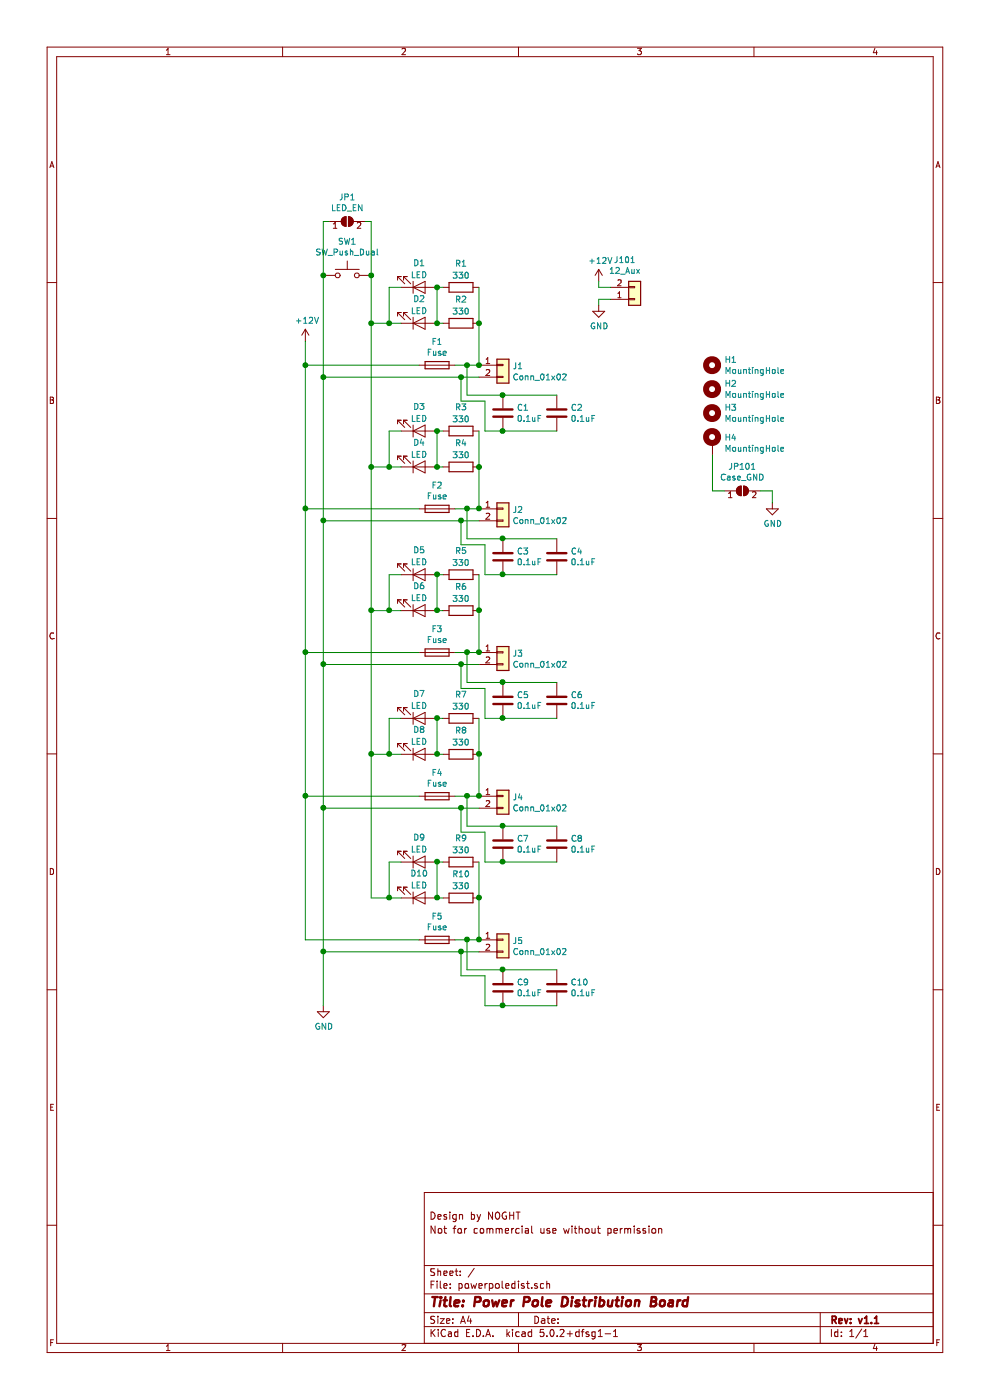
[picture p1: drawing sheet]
EESchema Schematic File Version 4
LIBS:powerpoledist-cache
EELAYER 26 0
EELAYER END
$Descr A4 11693 8268
encoding utf-8
Sheet 1 1
Title ""
Date ""
Rev ""
Comp ""
Comment1 ""
Comment2 ""
Comment3 ""
Comment4 ""
$EndDescr
$Comp
L Device:Fuse F1
U 1 1
P 4550 2200
F 0 "F1" V 4353 2200 50  0000 C CNN
F 1 "Fuse" V 4444 2200 50  0000 C CNN
F 2 "Fuse:Fuseholder_Blade_Mini_Keystone_3557_Slots" V 4480 2200 50  0001 C CNN
F 3 "~" H 4550 2200 50  0001 C CNN
F 4 "3557" H 0   0   50  0001 C CNN "MPN"
	1    4550 2200
	0    1    1    0   
$EndComp
$Comp
L Connector_Generic:Conn_01x02 J1
U 1 1
P 5100 2200
F 0 "J1" H 5180 2192 50  0000 L CNN
F 1 "Conn_01x02" H 5180 2101 50  0000 L CNN
F 2 "Connector_Anderson:PowerPole_PP45_1336G1_1x2_Horizontal" H 5100 2200 50  0001 C CNN
F 3 "~" H 5100 2200 50  0001 C CNN
F 4 "1336G1" H 0   0   50  0001 C CNN "MPN"
F 5 "Anderson" H 0   0   50  0001 C CNN "Manufacturer"
	1    5100 2200
	1    0    0    -1  
$EndComp
$Comp
L power:+12V #PWR01
U 1 1
P 3450 2000
F 0 "#PWR01" H 3450 1850 50  0001 C CNN
F 1 "+12V" H 3465 2173 50  0000 C CNN
F 2 "" H 3450 2000 50  0001 C CNN
F 3 "" H 3450 2000 50  0001 C CNN
	1    3450 2000
	1    0    0    -1  
$EndComp
$Comp
L Device:LED D2
U 1 1
P 4400 1850
F 0 "D2" H 4400 1650 50  0000 C CNN
F 1 "LED" H 4400 1750 50  0000 C CNN
F 2 "LED_THT:LED_D3.0mm" H 4400 1850 50  0001 C CNN
F 3 "~" H 4400 1850 50  0001 C CNN
F 4 "INL-3AR30" H 0   0   50  0001 C CNN "MPN"
F 5 "Inolux" H 0   0   50  0001 C CNN "Manufacturer"
	1    4400 1850
	1    0    0    1   
$EndComp
$Comp
L Device:R R2
U 1 1
P 4750 1850
F 0 "R2" V 4550 1850 50  0000 C CNN
F 1 "330" V 4650 1850 50  0000 C CNN
F 2 "Resistor_THT:R_Axial_DIN0204_L3.6mm_D1.6mm_P5.08mm_Horizontal" V 4680 1850 50  0001 C CNN
F 3 "~" H 4750 1850 50  0001 C CNN
F 4 "‎CFM14JT330R‎" H 0   0   50  0001 C CNN "MPN"
	1    4750 1850
	0    1    1    0   
$EndComp
$Comp
L Switch:SW_Push SW1
U 1 1
P 3800 1450
F 0 "SW1" H 3800 1735 50  0000 C CNN
F 1 "SW_Push_Dual" H 3800 1644 50  0000 C CNN
F 2 "Button_Switch_THT:SW_PUSH_6mm_H4.3mm" H 3800 1650 50  0001 C CNN
F 3 "" H 3800 1650 50  0001 C CNN
F 4 "APEM" H 3800 1450 50  0001 C CNN "Manufacturer"
F 5 "MJTP1230" H 3800 1450 50  0001 C CNN "MPN"
	1    3800 1450
	1    0    0    -1  
$EndComp
Wire Wire Line
	3450 2000 3450 2200
Wire Wire Line
	4250 1850 4150 1850
Wire Wire Line
	4000 1850 4000 1450
Wire Wire Line
	3600 1450 3600 2300
Wire Wire Line
	3450 2200 4400 2200
Wire Wire Line
	4900 2200 4800 2200
Wire Wire Line
	4550 1850 4600 1850
Wire Wire Line
	4900 1850 4900 2200
Connection ~ 4900 2200
Wire Wire Line
	3600 2300 4750 2300
$Comp
L Device:Fuse F2
U 1 1
P 4550 3400
F 0 "F2" V 4353 3400 50  0000 C CNN
F 1 "Fuse" V 4444 3400 50  0000 C CNN
F 2 "Fuse:Fuseholder_Blade_Mini_Keystone_3557_Slots" V 4480 3400 50  0001 C CNN
F 3 "~" H 4550 3400 50  0001 C CNN
F 4 "3557" H 0   0   50  0001 C CNN "MPN"
	1    4550 3400
	0    1    1    0   
$EndComp
$Comp
L Connector_Generic:Conn_01x02 J2
U 1 1
P 5100 3400
F 0 "J2" H 5180 3392 50  0000 L CNN
F 1 "Conn_01x02" H 5180 3301 50  0000 L CNN
F 2 "Connector_Anderson:PowerPole_PP45_1336G1_1x2_Horizontal" H 5100 3400 50  0001 C CNN
F 3 "~" H 5100 3400 50  0001 C CNN
F 4 "1336G1" H 0   0   50  0001 C CNN "MPN"
F 5 "Anderson" H 0   0   50  0001 C CNN "Manufacturer"
	1    5100 3400
	1    0    0    -1  
$EndComp
Wire Wire Line
	3450 3400 4400 3400
Wire Wire Line
	4900 3400 4800 3400
Wire Wire Line
	3600 3500 4750 3500
$Comp
L Device:Fuse F3
U 1 1
P 4550 4600
F 0 "F3" V 4353 4600 50  0000 C CNN
F 1 "Fuse" V 4444 4600 50  0000 C CNN
F 2 "Fuse:Fuseholder_Blade_Mini_Keystone_3557_Slots" V 4480 4600 50  0001 C CNN
F 3 "~" H 4550 4600 50  0001 C CNN
F 4 "3557" H 0   0   50  0001 C CNN "MPN"
	1    4550 4600
	0    1    1    0   
$EndComp
$Comp
L Connector_Generic:Conn_01x02 J3
U 1 1
P 5100 4600
F 0 "J3" H 5180 4592 50  0000 L CNN
F 1 "Conn_01x02" H 5180 4501 50  0000 L CNN
F 2 "Connector_Anderson:PowerPole_PP45_1336G1_1x2_Horizontal" H 5100 4600 50  0001 C CNN
F 3 "~" H 5100 4600 50  0001 C CNN
F 4 "Anderson" H 0   0   50  0001 C CNN "Manufacturer"
F 5 "1336G1" H 0   0   50  0001 C CNN "MPN"
	1    5100 4600
	1    0    0    -1  
$EndComp
Wire Wire Line
	3450 4600 4400 4600
Wire Wire Line
	4900 4600 4800 4600
Wire Wire Line
	3600 4700 4750 4700
$Comp
L Device:Fuse F4
U 1 1
P 4550 5800
F 0 "F4" V 4353 5800 50  0000 C CNN
F 1 "Fuse" V 4444 5800 50  0000 C CNN
F 2 "Fuse:Fuseholder_Blade_Mini_Keystone_3557_Slots" V 4480 5800 50  0001 C CNN
F 3 "~" H 4550 5800 50  0001 C CNN
F 4 "3557" H 0   0   50  0001 C CNN "MPN"
	1    4550 5800
	0    1    1    0   
$EndComp
$Comp
L Connector_Generic:Conn_01x02 J4
U 1 1
P 5100 5800
F 0 "J4" H 5180 5792 50  0000 L CNN
F 1 "Conn_01x02" H 5180 5701 50  0000 L CNN
F 2 "Connector_Anderson:PowerPole_PP45_1336G1_1x2_Horizontal" H 5100 5800 50  0001 C CNN
F 3 "~" H 5100 5800 50  0001 C CNN
F 4 "1336G1" H 0   0   50  0001 C CNN "MPN"
F 5 "Anderson" H 0   0   50  0001 C CNN "Manufacturer"
	1    5100 5800
	1    0    0    -1  
$EndComp
Wire Wire Line
	3450 5800 4400 5800
Wire Wire Line
	4900 5800 4800 5800
Wire Wire Line
	3600 5900 4750 5900
$Comp
L power:GND #PWR02
U 1 1
P 3600 7550
F 0 "#PWR02" H 3600 7300 50  0001 C CNN
F 1 "GND" H 3605 7377 50  0000 C CNN
F 2 "" H 3600 7550 50  0001 C CNN
F 3 "" H 3600 7550 50  0001 C CNN
	1    3600 7550
	1    0    0    -1  
$EndComp
$Comp
L Device:Fuse F5
U 1 1
P 4550 7000
F 0 "F5" V 4353 7000 50  0000 C CNN
F 1 "Fuse" V 4444 7000 50  0000 C CNN
F 2 "Fuse:Fuseholder_Blade_Mini_Keystone_3557_Slots" V 4480 7000 50  0001 C CNN
F 3 "~" H 4550 7000 50  0001 C CNN
F 4 "3557" H 0   0   50  0001 C CNN "MPN"
	1    4550 7000
	0    1    1    0   
$EndComp
$Comp
L Connector_Generic:Conn_01x02 J5
U 1 1
P 5100 7000
F 0 "J5" H 5180 6992 50  0000 L CNN
F 1 "Conn_01x02" H 5180 6901 50  0000 L CNN
F 2 "Connector_Anderson:PowerPole_PP45_1336G1_1x2_Horizontal" H 5100 7000 50  0001 C CNN
F 3 "~" H 5100 7000 50  0001 C CNN
F 4 "1336G1" H 0   0   50  0001 C CNN "MPN"
F 5 "Anderson" H 0   0   50  0001 C CNN "Manufacturer"
	1    5100 7000
	1    0    0    -1  
$EndComp
Wire Wire Line
	3450 7000 4400 7000
Wire Wire Line
	4900 7000 4800 7000
Wire Wire Line
	3600 7100 4750 7100
Wire Wire Line
	3600 7100 3600 7550
$Comp
L Jumper:SolderJumper_2_Open JP1
U 1 1
P 3800 1000
F 0 "JP1" H 3800 1205 50  0000 C CNN
F 1 "LED_EN" H 3800 1114 50  0000 C CNN
F 2 "Jumper:SolderJumper-2_P1.3mm_Open_RoundedPad1.0x1.5mm" H 3800 1000 50  0001 C CNN
F 3 "~" H 3800 1000 50  0001 C CNN
	1    3800 1000
	1    0    0    -1  
$EndComp
Wire Wire Line
	3600 1450 3600 1000
Wire Wire Line
	3600 1000 3650 1000
Connection ~ 3600 1450
Wire Wire Line
	3950 1000 4000 1000
Wire Wire Line
	4000 1000 4000 1450
Connection ~ 4000 1450
$Comp
L Device:LED D1
U 1 1
P 4400 1550
F 0 "D1" H 4400 1350 50  0000 C CNN
F 1 "LED" H 4400 1450 50  0000 C CNN
F 2 "Diode_SMD:D_0805_2012Metric_Pad1.15x1.40mm_HandSolder" H 4400 1550 50  0001 C CNN
F 3 "~" H 4400 1550 50  0001 C CNN
F 4 "LTST-S220GKT" H 0   0   50  0001 C CNN "MPN"
F 5 "Lite-On" H 0   0   50  0001 C CNN "Manufacturer"
	1    4400 1550
	1    0    0    1   
$EndComp
$Comp
L Device:R R1
U 1 1
P 4750 1550
F 0 "R1" V 4550 1550 50  0000 C CNN
F 1 "330" V 4650 1550 50  0000 C CNN
F 2 "Resistor_SMD:R_0805_2012Metric_Pad1.15x1.40mm_HandSolder" V 4680 1550 50  0001 C CNN
F 3 "~" H 4750 1550 50  0001 C CNN
F 4 "RMCF0805JT330R" H 0   0   50  0001 C CNN "MPN"
	1    4750 1550
	0    1    1    0   
$EndComp
Connection ~ 4000 1850
Wire Wire Line
	4000 1850 4000 3050
Wire Wire Line
	3600 7100 3600 5900
Connection ~ 3600 7100
Connection ~ 3600 2300
Connection ~ 3600 3500
Wire Wire Line
	3600 3500 3600 2300
Connection ~ 3600 4700
Wire Wire Line
	3600 4700 3600 3500
Connection ~ 3600 5900
Wire Wire Line
	3600 5900 3600 4700
Wire Wire Line
	3450 2200 3450 3400
Connection ~ 3450 2200
Connection ~ 3450 3400
Wire Wire Line
	3450 3400 3450 4600
Connection ~ 3450 4600
Wire Wire Line
	3450 4600 3450 5800
Connection ~ 3450 5800
Wire Wire Line
	3450 5800 3450 7000
Wire Wire Line
	4250 1550 4150 1550
Wire Wire Line
	4150 1550 4150 1850
Connection ~ 4150 1850
Wire Wire Line
	4150 1850 4000 1850
Wire Wire Line
	4550 1550 4600 1550
Wire Wire Line
	4550 1550 4550 1850
Connection ~ 4550 1550
Connection ~ 4550 1850
Wire Wire Line
	4900 1550 4900 1850
Connection ~ 4900 1850
$Comp
L Device:LED D4
U 1 1
P 4400 3050
F 0 "D4" H 4400 2850 50  0000 C CNN
F 1 "LED" H 4400 2950 50  0000 C CNN
F 2 "LED_THT:LED_D3.0mm" H 4400 3050 50  0001 C CNN
F 3 "~" H 4400 3050 50  0001 C CNN
F 4 "INL-3AR30" H 0   0   50  0001 C CNN "MPN"
F 5 "Inolux" H 0   0   50  0001 C CNN "Manufacturer"
	1    4400 3050
	1    0    0    1   
$EndComp
$Comp
L Device:R R4
U 1 1
P 4750 3050
F 0 "R4" V 4550 3050 50  0000 C CNN
F 1 "330" V 4650 3050 50  0000 C CNN
F 2 "Resistor_THT:R_Axial_DIN0204_L3.6mm_D1.6mm_P5.08mm_Horizontal" V 4680 3050 50  0001 C CNN
F 3 "~" H 4750 3050 50  0001 C CNN
F 4 "‎CFM14JT330R‎" H 0   0   50  0001 C CNN "MPN"
	1    4750 3050
	0    1    1    0   
$EndComp
Wire Wire Line
	4250 3050 4150 3050
Wire Wire Line
	4550 3050 4600 3050
Wire Wire Line
	4900 3050 4900 3400
$Comp
L Device:LED D3
U 1 1
P 4400 2750
F 0 "D3" H 4400 2550 50  0000 C CNN
F 1 "LED" H 4400 2650 50  0000 C CNN
F 2 "Diode_SMD:D_0805_2012Metric_Pad1.15x1.40mm_HandSolder" H 4400 2750 50  0001 C CNN
F 3 "~" H 4400 2750 50  0001 C CNN
F 4 "Lite-On" H 0   0   50  0001 C CNN "Manufacturer"
F 5 "LTST-S220GKT" H 0   0   50  0001 C CNN "MPN"
	1    4400 2750
	1    0    0    1   
$EndComp
$Comp
L Device:R R3
U 1 1
P 4750 2750
F 0 "R3" V 4550 2750 50  0000 C CNN
F 1 "330" V 4650 2750 50  0000 C CNN
F 2 "Resistor_SMD:R_0805_2012Metric_Pad1.15x1.40mm_HandSolder" V 4680 2750 50  0001 C CNN
F 3 "~" H 4750 2750 50  0001 C CNN
F 4 "RMCF0805JT330R" H 0   0   50  0001 C CNN "MPN"
	1    4750 2750
	0    1    1    0   
$EndComp
Wire Wire Line
	4250 2750 4150 2750
Wire Wire Line
	4150 2750 4150 3050
Connection ~ 4150 3050
Wire Wire Line
	4150 3050 4000 3050
Wire Wire Line
	4550 2750 4600 2750
Wire Wire Line
	4550 2750 4550 3050
Connection ~ 4550 2750
Connection ~ 4550 3050
Wire Wire Line
	4900 2750 4900 3050
Connection ~ 4900 3050
Connection ~ 4000 3050
Connection ~ 4900 3400
$Comp
L Device:LED D6
U 1 1
P 4400 4250
F 0 "D6" H 4400 4050 50  0000 C CNN
F 1 "LED" H 4400 4150 50  0000 C CNN
F 2 "LED_THT:LED_D3.0mm" H 4400 4250 50  0001 C CNN
F 3 "~" H 4400 4250 50  0001 C CNN
F 4 "INL-3AR30" H 0   0   50  0001 C CNN "MPN"
F 5 "Inolux" H 0   0   50  0001 C CNN "Manufacturer"
	1    4400 4250
	1    0    0    1   
$EndComp
$Comp
L Device:R R6
U 1 1
P 4750 4250
F 0 "R6" V 4550 4250 50  0000 C CNN
F 1 "330" V 4650 4250 50  0000 C CNN
F 2 "Resistor_THT:R_Axial_DIN0204_L3.6mm_D1.6mm_P5.08mm_Horizontal" V 4680 4250 50  0001 C CNN
F 3 "~" H 4750 4250 50  0001 C CNN
F 4 "‎CFM14JT330R‎" H 0   0   50  0001 C CNN "MPN"
	1    4750 4250
	0    1    1    0   
$EndComp
Wire Wire Line
	4250 4250 4150 4250
Wire Wire Line
	4550 4250 4600 4250
Wire Wire Line
	4900 4250 4900 4600
$Comp
L Device:LED D5
U 1 1
P 4400 3950
F 0 "D5" H 4400 3750 50  0000 C CNN
F 1 "LED" H 4400 3850 50  0000 C CNN
F 2 "Diode_SMD:D_0805_2012Metric_Pad1.15x1.40mm_HandSolder" H 4400 3950 50  0001 C CNN
F 3 "~" H 4400 3950 50  0001 C CNN
F 4 "LTST-S220GKT" H 0   0   50  0001 C CNN "MPN"
F 5 "Lite-On" H 0   0   50  0001 C CNN "Manufacturer"
	1    4400 3950
	1    0    0    1   
$EndComp
$Comp
L Device:R R5
U 1 1
P 4750 3950
F 0 "R5" V 4550 3950 50  0000 C CNN
F 1 "330" V 4650 3950 50  0000 C CNN
F 2 "Resistor_SMD:R_0805_2012Metric_Pad1.15x1.40mm_HandSolder" V 4680 3950 50  0001 C CNN
F 3 "~" H 4750 3950 50  0001 C CNN
F 4 "RMCF0805JT330R" H 0   0   50  0001 C CNN "MPN"
	1    4750 3950
	0    1    1    0   
$EndComp
Wire Wire Line
	4250 3950 4150 3950
Wire Wire Line
	4150 3950 4150 4250
Wire Wire Line
	4550 3950 4600 3950
Wire Wire Line
	4550 3950 4550 4250
Connection ~ 4550 3950
Connection ~ 4550 4250
Wire Wire Line
	4900 3950 4900 4250
Connection ~ 4900 4250
Connection ~ 4900 4600
$Comp
L Device:LED D8
U 1 1
P 4400 5450
F 0 "D8" H 4400 5250 50  0000 C CNN
F 1 "LED" H 4400 5350 50  0000 C CNN
F 2 "LED_THT:LED_D3.0mm" H 4400 5450 50  0001 C CNN
F 3 "~" H 4400 5450 50  0001 C CNN
F 4 "INL-3AR30" H 0   0   50  0001 C CNN "MPN"
F 5 "Inolux" H 0   0   50  0001 C CNN "Manufacturer"
	1    4400 5450
	1    0    0    1   
$EndComp
$Comp
L Device:R R8
U 1 1
P 4750 5450
F 0 "R8" V 4550 5450 50  0000 C CNN
F 1 "330" V 4650 5450 50  0000 C CNN
F 2 "Resistor_THT:R_Axial_DIN0204_L3.6mm_D1.6mm_P5.08mm_Horizontal" V 4680 5450 50  0001 C CNN
F 3 "~" H 4750 5450 50  0001 C CNN
F 4 "‎CFM14JT330R‎" H 0   0   50  0001 C CNN "MPN"
	1    4750 5450
	0    1    1    0   
$EndComp
Wire Wire Line
	4250 5450 4150 5450
Wire Wire Line
	4550 5450 4600 5450
Wire Wire Line
	4900 5450 4900 5800
$Comp
L Device:LED D7
U 1 1
P 4400 5150
F 0 "D7" H 4400 4950 50  0000 C CNN
F 1 "LED" H 4400 5050 50  0000 C CNN
F 2 "Diode_SMD:D_0805_2012Metric_Pad1.15x1.40mm_HandSolder" H 4400 5150 50  0001 C CNN
F 3 "~" H 4400 5150 50  0001 C CNN
F 4 "LTST-S220GKT" H 0   0   50  0001 C CNN "MPN"
F 5 "Lite-On" H 0   0   50  0001 C CNN "Manufacturer"
	1    4400 5150
	1    0    0    1   
$EndComp
$Comp
L Device:R R7
U 1 1
P 4750 5150
F 0 "R7" V 4550 5150 50  0000 C CNN
F 1 "330" V 4650 5150 50  0000 C CNN
F 2 "Resistor_SMD:R_0805_2012Metric_Pad1.15x1.40mm_HandSolder" V 4680 5150 50  0001 C CNN
F 3 "~" H 4750 5150 50  0001 C CNN
F 4 "RMCF0805JT330R" H 0   0   50  0001 C CNN "MPN"
	1    4750 5150
	0    1    1    0   
$EndComp
Wire Wire Line
	4250 5150 4150 5150
Wire Wire Line
	4150 5150 4150 5450
Connection ~ 4150 5450
Wire Wire Line
	4150 5450 4000 5450
Wire Wire Line
	4550 5150 4600 5150
Wire Wire Line
	4550 5150 4550 5450
Connection ~ 4550 5150
Connection ~ 4550 5450
Wire Wire Line
	4900 5150 4900 5450
Connection ~ 4900 5450
Connection ~ 4000 5450
Connection ~ 4900 5800
$Comp
L Device:LED D10
U 1 1
P 4400 6650
F 0 "D10" H 4400 6450 50  0000 C CNN
F 1 "LED" H 4400 6550 50  0000 C CNN
F 2 "LED_THT:LED_D3.0mm" H 4400 6650 50  0001 C CNN
F 3 "~" H 4400 6650 50  0001 C CNN
F 4 "INL-3AR30" H 0   0   50  0001 C CNN "MPN"
F 5 "Inolux" H 0   0   50  0001 C CNN "Manufacturer"
	1    4400 6650
	1    0    0    1   
$EndComp
$Comp
L Device:R R10
U 1 1
P 4750 6650
F 0 "R10" V 4550 6650 50  0000 C CNN
F 1 "330" V 4650 6650 50  0000 C CNN
F 2 "Resistor_THT:R_Axial_DIN0204_L3.6mm_D1.6mm_P5.08mm_Horizontal" V 4680 6650 50  0001 C CNN
F 3 "~" H 4750 6650 50  0001 C CNN
F 4 "‎CFM14JT330R‎" H 0   0   50  0001 C CNN "MPN"
	1    4750 6650
	0    1    1    0   
$EndComp
Wire Wire Line
	4250 6650 4150 6650
Wire Wire Line
	4550 6650 4600 6650
Wire Wire Line
	4900 6650 4900 7000
$Comp
L Device:LED D9
U 1 1
P 4400 6350
F 0 "D9" H 4400 6150 50  0000 C CNN
F 1 "LED" H 4400 6250 50  0000 C CNN
F 2 "Diode_SMD:D_0805_2012Metric_Pad1.15x1.40mm_HandSolder" H 4400 6350 50  0001 C CNN
F 3 "~" H 4400 6350 50  0001 C CNN
F 4 "LTST-S220GKT" H 0   0   50  0001 C CNN "MPN"
F 5 "Lite-On" H 0   0   50  0001 C CNN "Manufacturer"
	1    4400 6350
	1    0    0    1   
$EndComp
$Comp
L Device:R R9
U 1 1
P 4750 6350
F 0 "R9" V 4550 6350 50  0000 C CNN
F 1 "330" V 4650 6350 50  0000 C CNN
F 2 "Resistor_SMD:R_0805_2012Metric_Pad1.15x1.40mm_HandSolder" V 4680 6350 50  0001 C CNN
F 3 "~" H 4750 6350 50  0001 C CNN
F 4 "RMCF0805JT330R" H 0   0   50  0001 C CNN "MPN"
	1    4750 6350
	0    1    1    0   
$EndComp
Wire Wire Line
	4250 6350 4150 6350
Wire Wire Line
	4150 6350 4150 6650
Connection ~ 4150 6650
Wire Wire Line
	4150 6650 4000 6650
Wire Wire Line
	4550 6350 4600 6350
Wire Wire Line
	4550 6350 4550 6650
Connection ~ 4550 6350
Connection ~ 4550 6650
Wire Wire Line
	4900 6350 4900 6650
Connection ~ 4900 6650
Connection ~ 4900 7000
$Comp
L Mechanical:MountingHole H1
U 1 1
P 6850 2200
F 0 "H1" H 6950 2246 50  0000 L CNN
F 1 "MountingHole" H 6950 2155 50  0000 L CNN
F 2 "MountingHole:MountingHole_3.5mm_Pad_Via" H 6850 2200 50  0001 C CNN
F 3 "~" H 6850 2200 50  0001 C CNN
	1    6850 2200
	1    0    0    -1  
$EndComp
$Comp
L Mechanical:MountingHole H2
U 1 1
P 6850 2400
F 0 "H2" H 6950 2446 50  0000 L CNN
F 1 "MountingHole" H 6950 2355 50  0000 L CNN
F 2 "MountingHole:MountingHole_3.5mm_Pad_Via" H 6850 2400 50  0001 C CNN
F 3 "~" H 6850 2400 50  0001 C CNN
	1    6850 2400
	1    0    0    -1  
$EndComp
$Comp
L Mechanical:MountingHole H3
U 1 1
P 6850 2600
F 0 "H3" H 6950 2646 50  0000 L CNN
F 1 "MountingHole" H 6950 2555 50  0000 L CNN
F 2 "MountingHole:MountingHole_3.5mm_Pad_Via" H 6850 2600 50  0001 C CNN
F 3 "~" H 6850 2600 50  0001 C CNN
	1    6850 2600
	1    0    0    -1  
$EndComp
$Comp
L Mechanical:MountingHole_Pad H4
U 1 1
P 6850 2850
F 0 "H4" H 6950 2896 50  0000 L CNN
F 1 "MountingHole" H 6950 2805 50  0000 L CNN
F 2 "MountingHole:MountingHole_3.5mm_Pad_Via" H 6850 2850 50  0001 C CNN
F 3 "~" H 6850 2850 50  0001 C CNN
	1    6850 2850
	1    0    0    -1  
$EndComp
Wire Wire Line
	4000 4250 4000 5450
Wire Wire Line
	4000 3050 4000 4250
Connection ~ 4000 4250
Connection ~ 4150 4250
Wire Wire Line
	4150 4250 4000 4250
Wire Wire Line
	4000 5450 4000 6650
$Comp
L Device:C C9
U 1 1
P 5100 7400
F 0 "C9" H 5215 7446 50  0000 L CNN
F 1 "0.1uF" H 5215 7355 50  0000 L CNN
F 2 "Capacitor_SMD:C_0805_2012Metric_Pad1.15x1.40mm_HandSolder" H 5138 7250 50  0001 C CNN
F 3 "~" H 5100 7400 50  0001 C CNN
F 4 "Kemet" H 5100 7400 50  0001 C CNN "Manufacturer"
F 5 "C0805C104M3RACTU" H 5100 7400 50  0001 C CNN "MPN"
	1    5100 7400
	1    0    0    -1  
$EndComp
$Comp
L Device:C C10
U 1 1
P 5550 7400
F 0 "C10" H 5665 7446 50  0000 L CNN
F 1 "0.1uF" H 5665 7355 50  0000 L CNN
F 2 "Capacitor_THT:C_Disc_D3.8mm_W2.6mm_P2.50mm" H 5588 7250 50  0001 C CNN
F 3 "~" H 5550 7400 50  0001 C CNN
F 4 "Vishay" H 5550 7400 50  0001 C CNN "Manufacturer"
F 5 "K104Z15Y5VE5TL2" H 5550 7400 50  0001 C CNN "MPN"
	1    5550 7400
	1    0    0    -1  
$EndComp
Wire Wire Line
	4800 7000 4800 7250
Wire Wire Line
	4800 7250 5100 7250
Connection ~ 4800 7000
Wire Wire Line
	4800 7000 4700 7000
Wire Wire Line
	5100 7250 5550 7250
Connection ~ 5100 7250
Wire Wire Line
	5550 7550 5100 7550
Wire Wire Line
	4750 7100 4750 7300
Wire Wire Line
	4750 7300 4950 7300
Wire Wire Line
	4950 7300 4950 7550
Wire Wire Line
	4950 7550 5100 7550
Connection ~ 4750 7100
Wire Wire Line
	4750 7100 4900 7100
Connection ~ 5100 7550
$Comp
L Device:C C1
U 1 1
P 5100 2600
F 0 "C1" H 5215 2646 50  0000 L CNN
F 1 "0.1uF" H 5215 2555 50  0000 L CNN
F 2 "Capacitor_SMD:C_0805_2012Metric_Pad1.15x1.40mm_HandSolder" H 5138 2450 50  0001 C CNN
F 3 "~" H 5100 2600 50  0001 C CNN
F 4 "Kemet" H 5100 2600 50  0001 C CNN "Manufacturer"
F 5 "C0805C104M3RACTU" H 5100 2600 50  0001 C CNN "MPN"
	1    5100 2600
	1    0    0    -1  
$EndComp
$Comp
L Device:C C2
U 1 1
P 5550 2600
F 0 "C2" H 5665 2646 50  0000 L CNN
F 1 "0.1uF" H 5665 2555 50  0000 L CNN
F 2 "Capacitor_THT:C_Disc_D3.8mm_W2.6mm_P2.50mm" H 5588 2450 50  0001 C CNN
F 3 "~" H 5550 2600 50  0001 C CNN
F 4 "Vishay" H 5550 2600 50  0001 C CNN "Manufacturer"
F 5 "K104Z15Y5VE5TL2" H 5550 2600 50  0001 C CNN "MPN"
	1    5550 2600
	1    0    0    -1  
$EndComp
Wire Wire Line
	4800 2200 4800 2450
Wire Wire Line
	4800 2450 5100 2450
Wire Wire Line
	5100 2450 5550 2450
Connection ~ 5100 2450
Wire Wire Line
	5550 2750 5100 2750
Wire Wire Line
	4750 2300 4750 2500
Wire Wire Line
	4750 2500 4950 2500
Wire Wire Line
	4950 2500 4950 2750
Wire Wire Line
	4950 2750 5100 2750
Connection ~ 5100 2750
$Comp
L Device:C C7
U 1 1
P 5100 6200
F 0 "C7" H 5215 6246 50  0000 L CNN
F 1 "0.1uF" H 5215 6155 50  0000 L CNN
F 2 "Capacitor_SMD:C_0805_2012Metric_Pad1.15x1.40mm_HandSolder" H 5138 6050 50  0001 C CNN
F 3 "~" H 5100 6200 50  0001 C CNN
F 4 "Kemet" H 5100 6200 50  0001 C CNN "Manufacturer"
F 5 "C0805C104M3RACTU" H 5100 6200 50  0001 C CNN "MPN"
	1    5100 6200
	1    0    0    -1  
$EndComp
$Comp
L Device:C C8
U 1 1
P 5550 6200
F 0 "C8" H 5665 6246 50  0000 L CNN
F 1 "0.1uF" H 5665 6155 50  0000 L CNN
F 2 "Capacitor_THT:C_Disc_D3.8mm_W2.6mm_P2.50mm" H 5588 6050 50  0001 C CNN
F 3 "~" H 5550 6200 50  0001 C CNN
F 4 "Vishay" H 5550 6200 50  0001 C CNN "Manufacturer"
F 5 "K104Z15Y5VE5TL2" H 5550 6200 50  0001 C CNN "MPN"
	1    5550 6200
	1    0    0    -1  
$EndComp
Wire Wire Line
	4800 5800 4800 6050
Wire Wire Line
	4800 6050 5100 6050
Wire Wire Line
	5100 6050 5550 6050
Connection ~ 5100 6050
Wire Wire Line
	5550 6350 5100 6350
Wire Wire Line
	4750 5900 4750 6100
Wire Wire Line
	4750 6100 4950 6100
Wire Wire Line
	4950 6100 4950 6350
Wire Wire Line
	4950 6350 5100 6350
Connection ~ 5100 6350
Connection ~ 4750 5900
Wire Wire Line
	4750 5900 4900 5900
Connection ~ 4800 5800
Wire Wire Line
	4800 5800 4700 5800
$Comp
L Device:C C5
U 1 1
P 5100 5000
F 0 "C5" H 5215 5046 50  0000 L CNN
F 1 "0.1uF" H 5215 4955 50  0000 L CNN
F 2 "Capacitor_SMD:C_0805_2012Metric_Pad1.15x1.40mm_HandSolder" H 5138 4850 50  0001 C CNN
F 3 "~" H 5100 5000 50  0001 C CNN
F 4 "Kemet" H 5100 5000 50  0001 C CNN "Manufacturer"
F 5 "C0805C104M3RACTU" H 5100 5000 50  0001 C CNN "MPN"
	1    5100 5000
	1    0    0    -1  
$EndComp
$Comp
L Device:C C6
U 1 1
P 5550 5000
F 0 "C6" H 5665 5046 50  0000 L CNN
F 1 "0.1uF" H 5665 4955 50  0000 L CNN
F 2 "Capacitor_THT:C_Disc_D3.8mm_W2.6mm_P2.50mm" H 5588 4850 50  0001 C CNN
F 3 "~" H 5550 5000 50  0001 C CNN
F 4 "Vishay" H 5550 5000 50  0001 C CNN "Manufacturer"
F 5 "K104Z15Y5VE5TL2" H 5550 5000 50  0001 C CNN "MPN"
	1    5550 5000
	1    0    0    -1  
$EndComp
Wire Wire Line
	4800 4600 4800 4850
Wire Wire Line
	4800 4850 5100 4850
Wire Wire Line
	5100 4850 5550 4850
Connection ~ 5100 4850
Wire Wire Line
	5550 5150 5100 5150
Wire Wire Line
	4750 4700 4750 4900
Wire Wire Line
	4750 4900 4950 4900
Wire Wire Line
	4950 4900 4950 5150
Wire Wire Line
	4950 5150 5100 5150
Connection ~ 5100 5150
Connection ~ 4750 4700
Wire Wire Line
	4750 4700 4900 4700
Connection ~ 4800 4600
Wire Wire Line
	4800 4600 4700 4600
$Comp
L Device:C C3
U 1 1
P 5100 3800
F 0 "C3" H 5215 3846 50  0000 L CNN
F 1 "0.1uF" H 5215 3755 50  0000 L CNN
F 2 "Capacitor_SMD:C_0805_2012Metric_Pad1.15x1.40mm_HandSolder" H 5138 3650 50  0001 C CNN
F 3 "~" H 5100 3800 50  0001 C CNN
F 4 "Kemet" H 5100 3800 50  0001 C CNN "Manufacturer"
F 5 "C0805C104M3RACTU" H 5100 3800 50  0001 C CNN "MPN"
	1    5100 3800
	1    0    0    -1  
$EndComp
$Comp
L Device:C C4
U 1 1
P 5550 3800
F 0 "C4" H 5665 3846 50  0000 L CNN
F 1 "0.1uF" H 5665 3755 50  0000 L CNN
F 2 "Capacitor_THT:C_Disc_D3.8mm_W2.6mm_P2.50mm" H 5588 3650 50  0001 C CNN
F 3 "~" H 5550 3800 50  0001 C CNN
F 4 "Vishay" H 5550 3800 50  0001 C CNN "Manufacturer"
F 5 "K104Z15Y5VE5TL2" H 5550 3800 50  0001 C CNN "MPN"
	1    5550 3800
	1    0    0    -1  
$EndComp
Wire Wire Line
	4800 3400 4800 3650
Wire Wire Line
	4800 3650 5100 3650
Wire Wire Line
	5100 3650 5550 3650
Connection ~ 5100 3650
Wire Wire Line
	5550 3950 5100 3950
Wire Wire Line
	4750 3500 4750 3700
Wire Wire Line
	4750 3700 4950 3700
Wire Wire Line
	4950 3700 4950 3950
Wire Wire Line
	4950 3950 5100 3950
Connection ~ 5100 3950
Connection ~ 4750 3500
Wire Wire Line
	4750 3500 4900 3500
Connection ~ 4800 3400
Wire Wire Line
	4800 3400 4700 3400
Connection ~ 4750 2300
Wire Wire Line
	4750 2300 4900 2300
Connection ~ 4800 2200
Wire Wire Line
	4800 2200 4700 2200
$Comp
L Jumper:SolderJumper_2_Open JP101
U 1 1
P 7100 3250
F 0 "JP101" H 7100 3455 50  0000 C CNN
F 1 "Case_GND" H 7100 3364 50  0000 C CNN
F 2 "Jumper:SolderJumper-2_P1.3mm_Open_RoundedPad1.0x1.5mm" H 7100 3250 50  0001 C CNN
F 3 "~" H 7100 3250 50  0001 C CNN
	1    7100 3250
	1    0    0    -1  
$EndComp
$Comp
L power:GND #PWR0101
U 1 1
P 7350 3350
F 0 "#PWR0101" H 7350 3100 50  0001 C CNN
F 1 "GND" H 7355 3177 50  0000 C CNN
F 2 "" H 7350 3350 50  0001 C CNN
F 3 "" H 7350 3350 50  0001 C CNN
	1    7350 3350
	1    0    0    -1  
$EndComp
Wire Wire Line
	6850 2950 6850 3250
Wire Wire Line
	6850 3250 6950 3250
Wire Wire Line
	7250 3250 7350 3250
Wire Wire Line
	7350 3250 7350 3350
$Comp
L Connector_Generic:Conn_01x02 J101
U 1 1
P 6200 1650
F 0 "J101" H 6119 1325 50  0000 C CNN
F 1 "12_Aux" H 6119 1416 50  0000 C CNN
F 2 "Connector_PinHeader_2.54mm:PinHeader_1x02_P2.54mm_Vertical" H 6200 1650 50  0001 C CNN
F 3 "~" H 6200 1650 50  0001 C CNN
	1    6200 1650
	1    0    0    1   
$EndComp
$Comp
L power:+12V #PWR0102
U 1 1
P 5900 1500
F 0 "#PWR0102" H 5900 1350 50  0001 C CNN
F 1 "+12V" H 5915 1673 50  0000 C CNN
F 2 "" H 5900 1500 50  0001 C CNN
F 3 "" H 5900 1500 50  0001 C CNN
	1    5900 1500
	1    0    0    -1  
$EndComp
$Comp
L power:GND #PWR0103
U 1 1
P 5900 1700
F 0 "#PWR0103" H 5900 1450 50  0001 C CNN
F 1 "GND" H 5905 1527 50  0000 C CNN
F 2 "" H 5900 1700 50  0001 C CNN
F 3 "" H 5900 1700 50  0001 C CNN
	1    5900 1700
	1    0    0    -1  
$EndComp
Wire Wire Line
	6000 1650 5900 1650
Wire Wire Line
	5900 1650 5900 1700
Wire Wire Line
	5900 1500 5900 1550
Wire Wire Line
	5900 1550 6000 1550
$EndSCHEMATC
